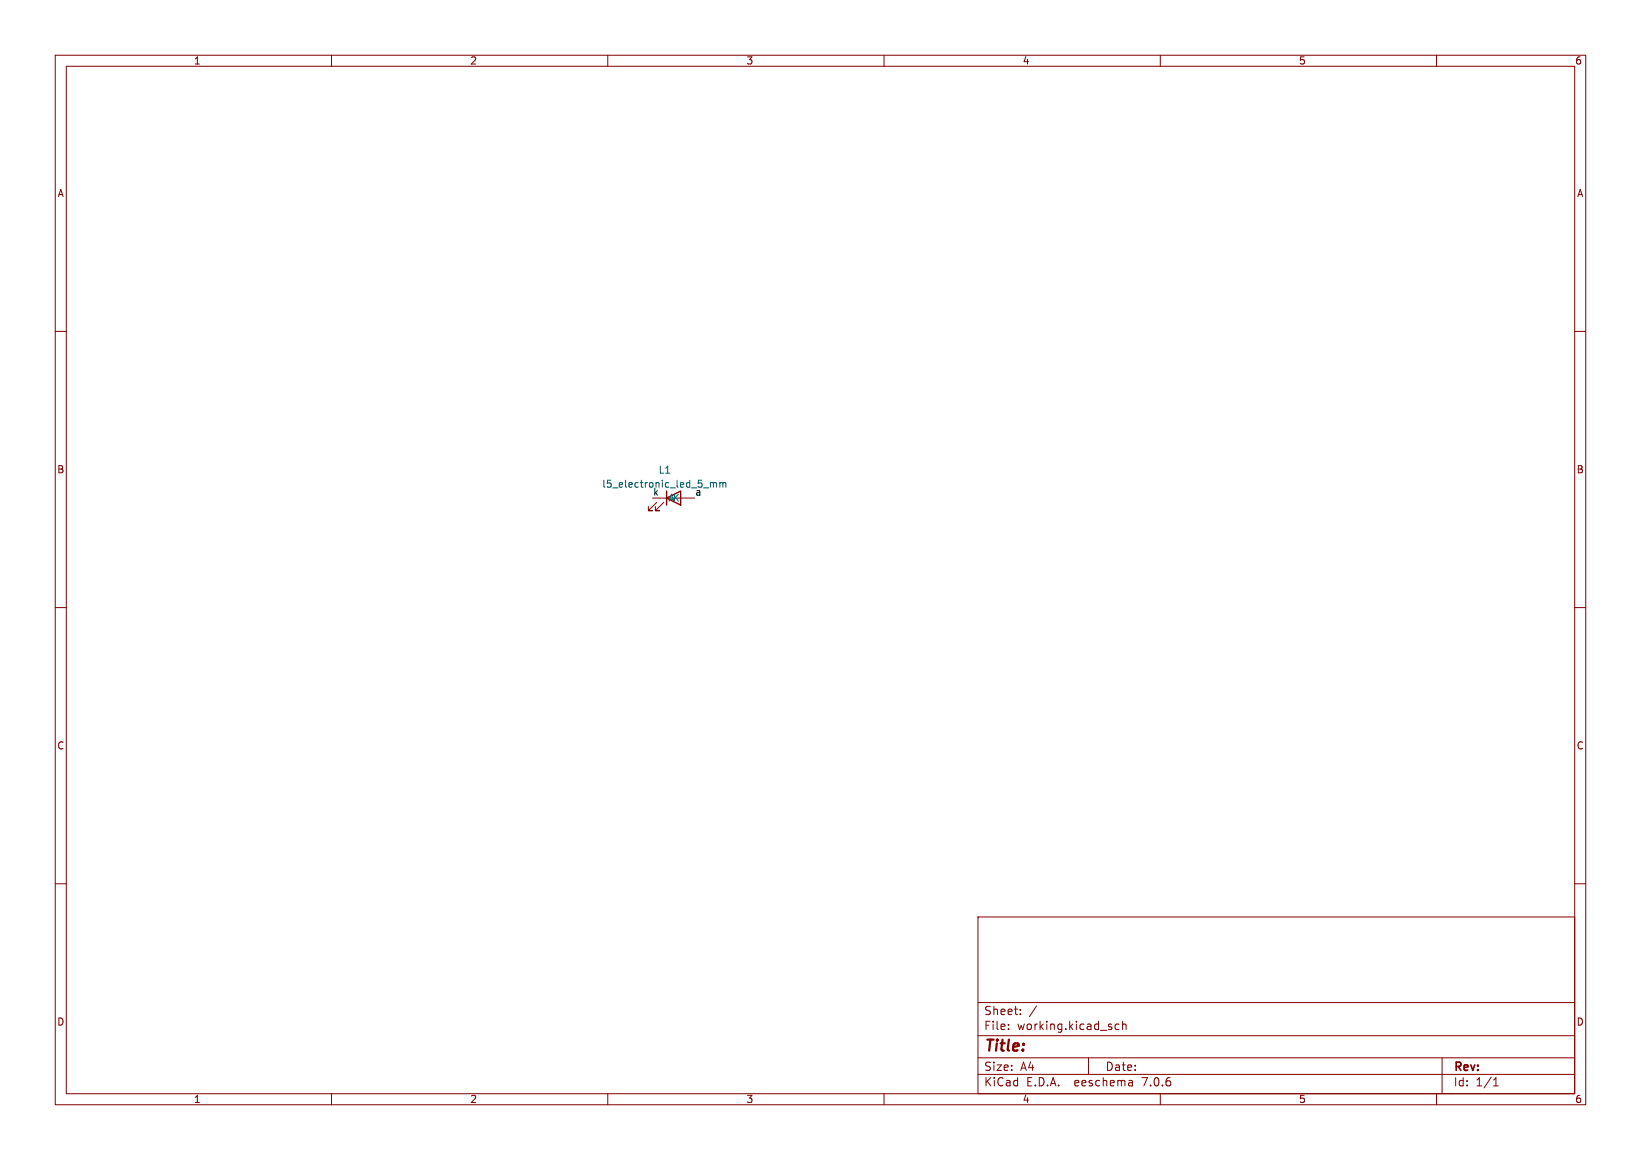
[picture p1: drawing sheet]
<svg xmlns="http://www.w3.org/2000/svg" width="297mm" height="210mm" viewBox="0 0 297 210" stroke-linecap="round" stroke-linejoin="round" font-family="sans-serif">
<g fill="none" stroke="#840000" stroke-width=".18">
<path d="M10 10h277v190h-277zM12 12h273v186h-273zM60 10v2M110 10v2M160 10v2M210 10v2M260 10v2M10 60h2M285 60h2M118.1 90.2h2.5M118.9 90.9l-1.6 1.6h.8h-.8v-.8M120.1 90.9l-1.5 1.6h.8h-.8v-.8"/>
<path d="M123.2 90.2h2.5M10 110h2M285 110h2M10 160h2M285 160h2M177 166h108v32h-108zM60 198v2M110 198v2M160 198v2M177 194.5h108M177 191.5h108M177 187.5h108"/>
<path d="M177 181.5h108M182.5 186.3v.1M182.5 185.5v.1M184.7 183.6v.1M184.7 182.8v.1M187.6 182.1l-1.3 2M197 191.5v3M202.5 185.5l-.4-.1-.3 .3v.4l.2 .2h.5M203.2 185.5l.2-.1 .3 .1 .1 .9M203.2 184.9v1.5M204.9 195.7l.1 .9M205 196.5l-.2 .1"/>
<path d="M205 196h-.2M210 198v2M260 198v2M261 191.5v6.5M270.3 196.6h.9M270.3 195.5l.4-.4v1.5"/>
</g>
<path d="M120.6 90.2l2.6-1.3v2.5zM120.6 88.9v2.5" fill="none" stroke="#840000" stroke-width=".25"/>
<path d="M128.6 87.4v.8M128.6 87.5l.4-.1 .1 .1M129.1 87.5l.2-.1h.3l.1 .8M129.1 87.5v.7M130.3 87.5l.3-.1 .2 .1M130.3 87.4v.8M130.8 87.5l.2-.1h.3l.1 .8M130.8 87.5v.7" fill="none" stroke="#006464" stroke-width=".18"/>
<text font-size="2.8" fill="#840000" x="178" y="190.9">Title:</text>
<g font-size="2.1" fill="#840000">
<text x="178" y="184">Sheet:</text>
<text x="178" y="186.7">File:</text>
<text x="184.1" y="186.7">working.kicad_sch</text>
<text x="178" y="196.9">KiCad</text>
<text x="178" y="194.1">Size:</text>
<text x="184.7" y="194.1">A4</text>
<text x="185.7" y="196.9">E.D.A.</text>
<text x="194.6" y="196.9">eeschema</text>
<text x="200" y="194.1">Date:</text>
<text x="207" y="196.9">7.0.6</text>
<text x="263" y="194.3">Rev:</text>
<text x="263" y="196.9">Id:</text>
<text x="267.1" y="196.9">1/1</text>
</g>
<g font-size="1.8" fill="#840000">
<text x="35" y="11.9">1</text>
<text x="85" y="11.9">2</text>
<text x="135" y="11.9">3</text>
<text x="185" y="11.9">4</text>
<text x="235" y="11.9">5</text>
<text x="285" y="11.9">6</text>
<text x="10.3" y="35.9">A</text>
<text x="285.3" y="35.9">A</text>
<text x="10.3" y="85.9">B</text>
<text x="285.3" y="85.9">B</text>
<text x="10.3" y="135.9">C</text>
<text x="285.3" y="135.9">C</text>
<text x="10.3" y="185.9">D</text>
<text x="285.3" y="185.9">D</text>
<text x="35" y="199.9">1</text>
<text x="85" y="199.9">2</text>
<text x="135" y="199.9">3</text>
<text x="185" y="199.9">4</text>
<text x="235" y="199.9">5</text>
<text x="285" y="199.9">6</text>
</g>
<g font-size="1.8" fill="#006464">
<text x="108.9" y="88.5">l5_electronic_led_5_mm</text>
<text x="119.1" y="86">L1</text>
<text x="120.9" y="91">AK</text>
</g>
<g font-size="1.8" fill="#0f0f0f">
<text x="118.1" y="89.8">k</text>
<text x="125.7" y="89.8">a</text>
</g>
</svg>
